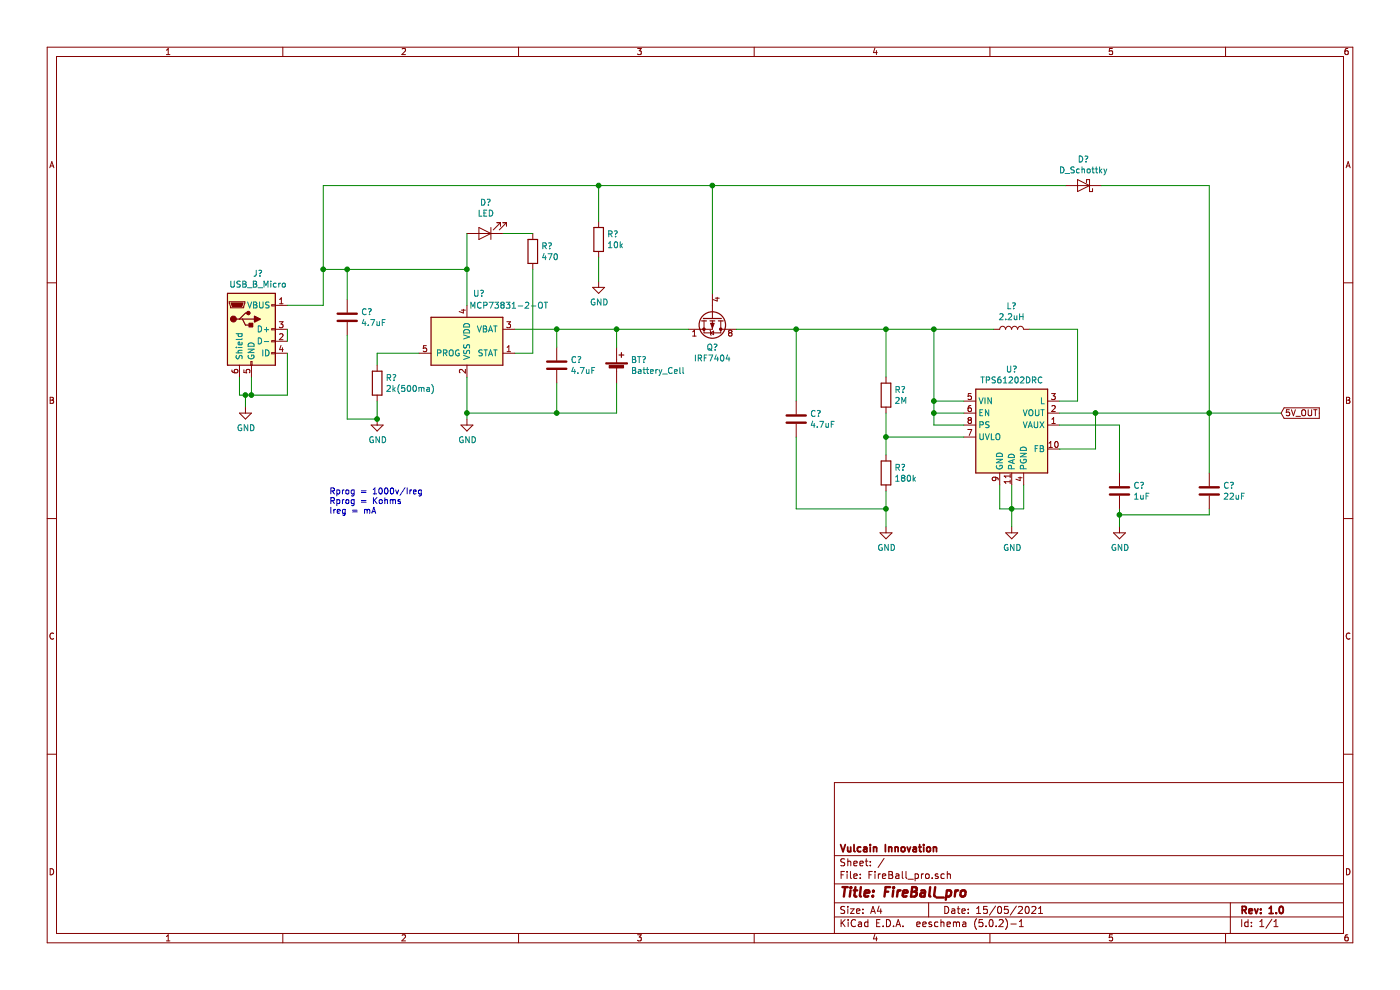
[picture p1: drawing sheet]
EESchema Schematic File Version 4
EELAYER 26 0
EELAYER END
$Descr A4 11693 8268
encoding utf-8
Sheet 1 1
Title "FireBall_pro"
Date "15/05/2021"
Rev "1.0"
Comp "Vulcain Innovation"
Comment1 ""
Comment2 ""
Comment3 ""
Comment4 ""
$EndDescr
$Comp
L Regulator_Switching:TPS61202DRC U?
U 1 1
P 8450 3550
F 0 "U?" H 8450 4017 50  0000 C CNN
F 1 "TPS61202DRC" H 8450 3926 50  0000 C CNN
F 2 "Package_SON:Texas_S-PVSON-N10_ThermalVias" H 8450 3100 50  0001 C CNN
F 3 "http://www.ti.com/lit/ds/symlink/tps61200.pdf" H 8450 3550 50  0001 C CNN
	1    8450 3550
	1    0    0    -1  
$EndComp
$Comp
L Battery_Management:MCP73831-2-OT U?
U 1 1
P 3900 2850
F 0 "U?" H 4000 3250 50  0000 C CNN
F 1 "MCP73831-2-OT" H 4250 3150 50  0000 C CNN
F 2 "Package_TO_SOT_SMD:SOT-23-5" H 3950 2600 50  0001 L CIN
F 3 "http://ww1.microchip.com/downloads/en/DeviceDoc/20001984g.pdf" H 3750 2800 50  0001 C CNN
	1    3900 2850
	1    0    0    -1  
$EndComp
$Comp
L power:GND #PWR?
U 1 1
P 8450 4400
F 0 "#PWR?" H 8450 4150 50  0001 C CNN
F 1 "GND" H 8455 4227 50  0000 C CNN
F 2 "" H 8450 4400 50  0001 C CNN
F 3 "" H 8450 4400 50  0001 C CNN
	1    8450 4400
	1    0    0    -1  
$EndComp
$Comp
L power:GND #PWR?
U 1 1
P 7400 4400
F 0 "#PWR?" H 7400 4150 50  0001 C CNN
F 1 "GND" H 7405 4227 50  0000 C CNN
F 2 "" H 7400 4400 50  0001 C CNN
F 3 "" H 7400 4400 50  0001 C CNN
	1    7400 4400
	1    0    0    -1  
$EndComp
$Comp
L power:GND #PWR?
U 1 1
P 9350 4400
F 0 "#PWR?" H 9350 4150 50  0001 C CNN
F 1 "GND" H 9355 4227 50  0000 C CNN
F 2 "" H 9350 4400 50  0001 C CNN
F 3 "" H 9350 4400 50  0001 C CNN
	1    9350 4400
	1    0    0    -1  
$EndComp
Wire Wire Line
	8350 4050 8350 4250
Wire Wire Line
	8450 4250 8450 4400
Wire Wire Line
	8550 4050 8550 4250
Wire Wire Line
	8350 4250 8450 4250
Connection ~ 8450 4250
Wire Wire Line
	8450 4250 8550 4250
Wire Wire Line
	8450 4050 8450 4250
Wire Wire Line
	8850 3450 9150 3450
Wire Wire Line
	8850 3750 9150 3750
Wire Wire Line
	9150 3750 9150 3450
Connection ~ 9150 3450
Wire Wire Line
	9150 3450 10100 3450
$Comp
L Device:C C?
U 1 1
P 9350 4100
F 0 "C?" H 9465 4146 50  0000 L CNN
F 1 "1uF" H 9465 4055 50  0000 L CNN
F 2 "" H 9388 3950 50  0001 C CNN
F 3 "~" H 9350 4100 50  0001 C CNN
	1    9350 4100
	1    0    0    -1  
$EndComp
$Comp
L Device:C C?
U 1 1
P 10100 4100
F 0 "C?" H 10215 4146 50  0000 L CNN
F 1 "22uF" H 10215 4055 50  0000 L CNN
F 2 "" H 10138 3950 50  0001 C CNN
F 3 "~" H 10100 4100 50  0001 C CNN
	1    10100 4100
	1    0    0    -1  
$EndComp
Wire Wire Line
	8850 3550 9350 3550
Wire Wire Line
	9350 3550 9350 3950
Wire Wire Line
	9350 4250 9350 4300
Wire Wire Line
	10100 3450 10100 3950
Connection ~ 10100 3450
Wire Wire Line
	10100 3450 10700 3450
Wire Wire Line
	10100 4250 10100 4300
Wire Wire Line
	10100 4300 9350 4300
Connection ~ 9350 4300
Wire Wire Line
	9350 4300 9350 4400
Text GLabel 10700 3450 2    50   Input ~ 0
5V_OUT
$Comp
L Device:L L?
U 1 1
P 8450 2750
F 0 "L?" V 8640 2750 50  0000 C CNN
F 1 "2.2uH" V 8549 2750 50  0000 C CNN
F 2 "" H 8450 2750 50  0001 C CNN
F 3 "~" H 8450 2750 50  0001 C CNN
	1    8450 2750
	0    -1   -1   0   
$EndComp
Wire Wire Line
	8600 2750 9000 2750
Wire Wire Line
	9000 2750 9000 3350
Wire Wire Line
	9000 3350 8850 3350
Wire Wire Line
	8300 2750 7800 2750
Wire Wire Line
	7800 2750 7800 3350
Wire Wire Line
	7800 3350 8050 3350
Wire Wire Line
	8050 3450 7800 3450
Wire Wire Line
	7800 3450 7800 3350
Connection ~ 7800 3350
Wire Wire Line
	8050 3550 7800 3550
Wire Wire Line
	7800 3550 7800 3450
Connection ~ 7800 3450
$Comp
L Device:R R?
U 1 1
P 7400 3950
F 0 "R?" H 7470 3996 50  0000 L CNN
F 1 "180k" H 7470 3905 50  0000 L CNN
F 2 "" V 7330 3950 50  0001 C CNN
F 3 "~" H 7400 3950 50  0001 C CNN
	1    7400 3950
	1    0    0    -1  
$EndComp
$Comp
L Device:R R?
U 1 1
P 7400 3300
F 0 "R?" H 7470 3346 50  0000 L CNN
F 1 "2M" H 7470 3255 50  0000 L CNN
F 2 "" V 7330 3300 50  0001 C CNN
F 3 "~" H 7400 3300 50  0001 C CNN
	1    7400 3300
	1    0    0    -1  
$EndComp
Wire Wire Line
	7400 4100 7400 4250
Wire Wire Line
	8050 3650 7400 3650
Connection ~ 7400 3650
Wire Wire Line
	7400 3650 7400 3800
Wire Wire Line
	7400 3450 7400 3650
Wire Wire Line
	7800 2750 7400 2750
Connection ~ 7800 2750
Wire Wire Line
	7400 3150 7400 2750
Connection ~ 7400 2750
Wire Wire Line
	7400 2750 6650 2750
$Comp
L Device:C C?
U 1 1
P 6650 3500
F 0 "C?" H 6765 3546 50  0000 L CNN
F 1 "4.7uF" H 6765 3455 50  0000 L CNN
F 2 "" H 6688 3350 50  0001 C CNN
F 3 "~" H 6650 3500 50  0001 C CNN
	1    6650 3500
	1    0    0    -1  
$EndComp
Wire Wire Line
	6650 2750 6650 3350
Wire Wire Line
	6650 3650 6650 4250
Wire Wire Line
	6650 4250 7400 4250
Connection ~ 7400 4250
Wire Wire Line
	7400 4250 7400 4400
$Comp
L power:GND #PWR?
U 1 1
P 3900 3500
F 0 "#PWR?" H 3900 3250 50  0001 C CNN
F 1 "GND" H 3905 3327 50  0000 C CNN
F 2 "" H 3900 3500 50  0001 C CNN
F 3 "" H 3900 3500 50  0001 C CNN
	1    3900 3500
	1    0    0    -1  
$EndComp
Wire Wire Line
	4300 2750 4650 2750
Wire Wire Line
	3900 3150 3900 3450
Connection ~ 3900 3450
Wire Wire Line
	3900 3450 3900 3500
$Comp
L Device:C C?
U 1 1
P 4650 3050
F 0 "C?" H 4765 3096 50  0000 L CNN
F 1 "4.7uF" H 4765 3005 50  0000 L CNN
F 2 "" H 4688 2900 50  0001 C CNN
F 3 "~" H 4650 3050 50  0001 C CNN
	1    4650 3050
	1    0    0    -1  
$EndComp
Wire Wire Line
	4650 2750 4650 2900
Connection ~ 4650 2750
Wire Wire Line
	4650 3200 4650 3450
Connection ~ 4650 3450
Wire Wire Line
	4650 3450 3900 3450
$Comp
L Device:Battery_Cell BT?
U 1 1
P 5150 3100
F 0 "BT?" H 5268 3196 50  0000 L CNN
F 1 "Battery_Cell" H 5268 3105 50  0000 L CNN
F 2 "" V 5150 3160 50  0001 C CNN
F 3 "~" V 5150 3160 50  0001 C CNN
	1    5150 3100
	1    0    0    -1  
$EndComp
Wire Wire Line
	5150 2750 5150 2900
Wire Wire Line
	4650 2750 5150 2750
Wire Wire Line
	5150 3200 5150 3450
Wire Wire Line
	4650 3450 5150 3450
$Comp
L Transistor_FET:IRF7404 Q?
U 1 1
P 5950 2650
F 0 "Q?" V 6200 2650 50  0000 C CNN
F 1 "IRF7404" V 6291 2650 50  0000 C CNN
F 2 "Package_SO:SOIC-8_3.9x4.9mm_P1.27mm" H 6150 2575 50  0001 L CIN
F 3 "http://www.infineon.com/dgdl/irf7404.pdf?fileId=5546d462533600a4015355fa2b5b1b9e" V 5950 2650 50  0001 L CNN
	1    5950 2650
	0    1    1    0   
$EndComp
Wire Wire Line
	6650 2750 6150 2750
Connection ~ 6650 2750
Wire Wire Line
	5750 2750 5150 2750
Connection ~ 5150 2750
$Comp
L Connector:USB_B_Micro J?
U 1 1
P 2100 2750
F 0 "J?" H 2155 3217 50  0000 C CNN
F 1 "USB_B_Micro" H 2155 3126 50  0000 C CNN
F 2 "" H 2250 2700 50  0001 C CNN
F 3 "~" H 2250 2700 50  0001 C CNN
	1    2100 2750
	1    0    0    -1  
$EndComp
$Comp
L power:GND #PWR?
U 1 1
P 2050 3400
F 0 "#PWR?" H 2050 3150 50  0001 C CNN
F 1 "GND" H 2055 3227 50  0000 C CNN
F 2 "" H 2050 3400 50  0001 C CNN
F 3 "" H 2050 3400 50  0001 C CNN
	1    2050 3400
	1    0    0    -1  
$EndComp
Wire Wire Line
	2000 3150 2000 3300
Wire Wire Line
	2000 3300 2050 3300
Wire Wire Line
	2050 3300 2050 3400
Wire Wire Line
	2100 3150 2100 3300
Wire Wire Line
	2100 3300 2050 3300
Connection ~ 2050 3300
Wire Wire Line
	2400 2950 2400 3300
Wire Wire Line
	2400 3300 2100 3300
Connection ~ 2100 3300
Wire Wire Line
	2400 2750 2400 2850
Wire Wire Line
	2400 2550 2700 2550
Wire Wire Line
	2700 2550 2700 2250
Wire Wire Line
	2700 1550 5000 1550
Wire Wire Line
	5950 1550 5950 2450
$Comp
L Device:D_Schottky D?
U 1 1
P 9050 1550
F 0 "D?" H 9050 1334 50  0000 C CNN
F 1 "D_Schottky" H 9050 1425 50  0000 C CNN
F 2 "" H 9050 1550 50  0001 C CNN
F 3 "~" H 9050 1550 50  0001 C CNN
	1    9050 1550
	-1   0    0    1   
$EndComp
Wire Wire Line
	5950 1550 8900 1550
Connection ~ 5950 1550
Wire Wire Line
	9200 1550 10100 1550
Wire Wire Line
	10100 1550 10100 3450
$Comp
L Device:R R?
U 1 1
P 5000 2000
F 0 "R?" H 5070 2046 50  0000 L CNN
F 1 "10k" H 5070 1955 50  0000 L CNN
F 2 "" V 4930 2000 50  0001 C CNN
F 3 "~" H 5000 2000 50  0001 C CNN
	1    5000 2000
	1    0    0    -1  
$EndComp
$Comp
L power:GND #PWR?
U 1 1
P 5000 2350
F 0 "#PWR?" H 5000 2100 50  0001 C CNN
F 1 "GND" H 5005 2177 50  0000 C CNN
F 2 "" H 5000 2350 50  0001 C CNN
F 3 "" H 5000 2350 50  0001 C CNN
	1    5000 2350
	1    0    0    -1  
$EndComp
Wire Wire Line
	5000 1550 5000 1850
Connection ~ 5000 1550
Wire Wire Line
	5000 1550 5950 1550
Wire Wire Line
	5000 2150 5000 2350
$Comp
L Device:R R?
U 1 1
P 3150 3200
F 0 "R?" H 3220 3246 50  0000 L CNN
F 1 "2k(500ma)" H 3220 3155 50  0000 L CNN
F 2 "" V 3080 3200 50  0001 C CNN
F 3 "~" H 3150 3200 50  0001 C CNN
	1    3150 3200
	1    0    0    -1  
$EndComp
$Comp
L power:GND #PWR?
U 1 1
P 3150 3500
F 0 "#PWR?" H 3150 3250 50  0001 C CNN
F 1 "GND" H 3155 3327 50  0000 C CNN
F 2 "" H 3150 3500 50  0001 C CNN
F 3 "" H 3150 3500 50  0001 C CNN
	1    3150 3500
	1    0    0    -1  
$EndComp
Wire Wire Line
	3150 3350 3150 3500
Wire Wire Line
	3500 2950 3150 2950
Wire Wire Line
	3150 2950 3150 3050
Wire Wire Line
	2700 2250 2900 2250
Wire Wire Line
	3900 2250 3900 2550
Connection ~ 2700 2250
Wire Wire Line
	2700 2250 2700 1550
$Comp
L Device:C C?
U 1 1
P 2900 2650
F 0 "C?" H 3015 2696 50  0000 L CNN
F 1 "4.7uF" H 3015 2605 50  0000 L CNN
F 2 "" H 2938 2500 50  0001 C CNN
F 3 "~" H 2900 2650 50  0001 C CNN
	1    2900 2650
	1    0    0    -1  
$EndComp
Wire Wire Line
	2900 2250 2900 2500
Connection ~ 2900 2250
Wire Wire Line
	2900 2250 3900 2250
Wire Wire Line
	2900 2800 2900 3500
Wire Wire Line
	2900 3500 3150 3500
Connection ~ 3150 3500
$Comp
L Device:LED D?
U 1 1
P 4050 1950
F 0 "D?" H 4042 1695 50  0000 C CNN
F 1 "LED" H 4042 1786 50  0000 C CNN
F 2 "" H 4050 1950 50  0001 C CNN
F 3 "~" H 4050 1950 50  0001 C CNN
	1    4050 1950
	-1   0    0    1   
$EndComp
$Comp
L Device:R R?
U 1 1
P 4450 2100
F 0 "R?" H 4520 2146 50  0000 L CNN
F 1 "470" H 4520 2055 50  0000 L CNN
F 2 "" V 4380 2100 50  0001 C CNN
F 3 "~" H 4450 2100 50  0001 C CNN
	1    4450 2100
	1    0    0    -1  
$EndComp
Wire Wire Line
	3900 2250 3900 1950
Connection ~ 3900 2250
Wire Wire Line
	4200 1950 4450 1950
Wire Wire Line
	4450 2250 4450 2950
Wire Wire Line
	4450 2950 4300 2950
Text Notes 2750 4300 0    50   ~ 0
Rprog = 1000v/Ireg\nRprog = Kohms\nIreg = mA
$EndSCHEMATC
